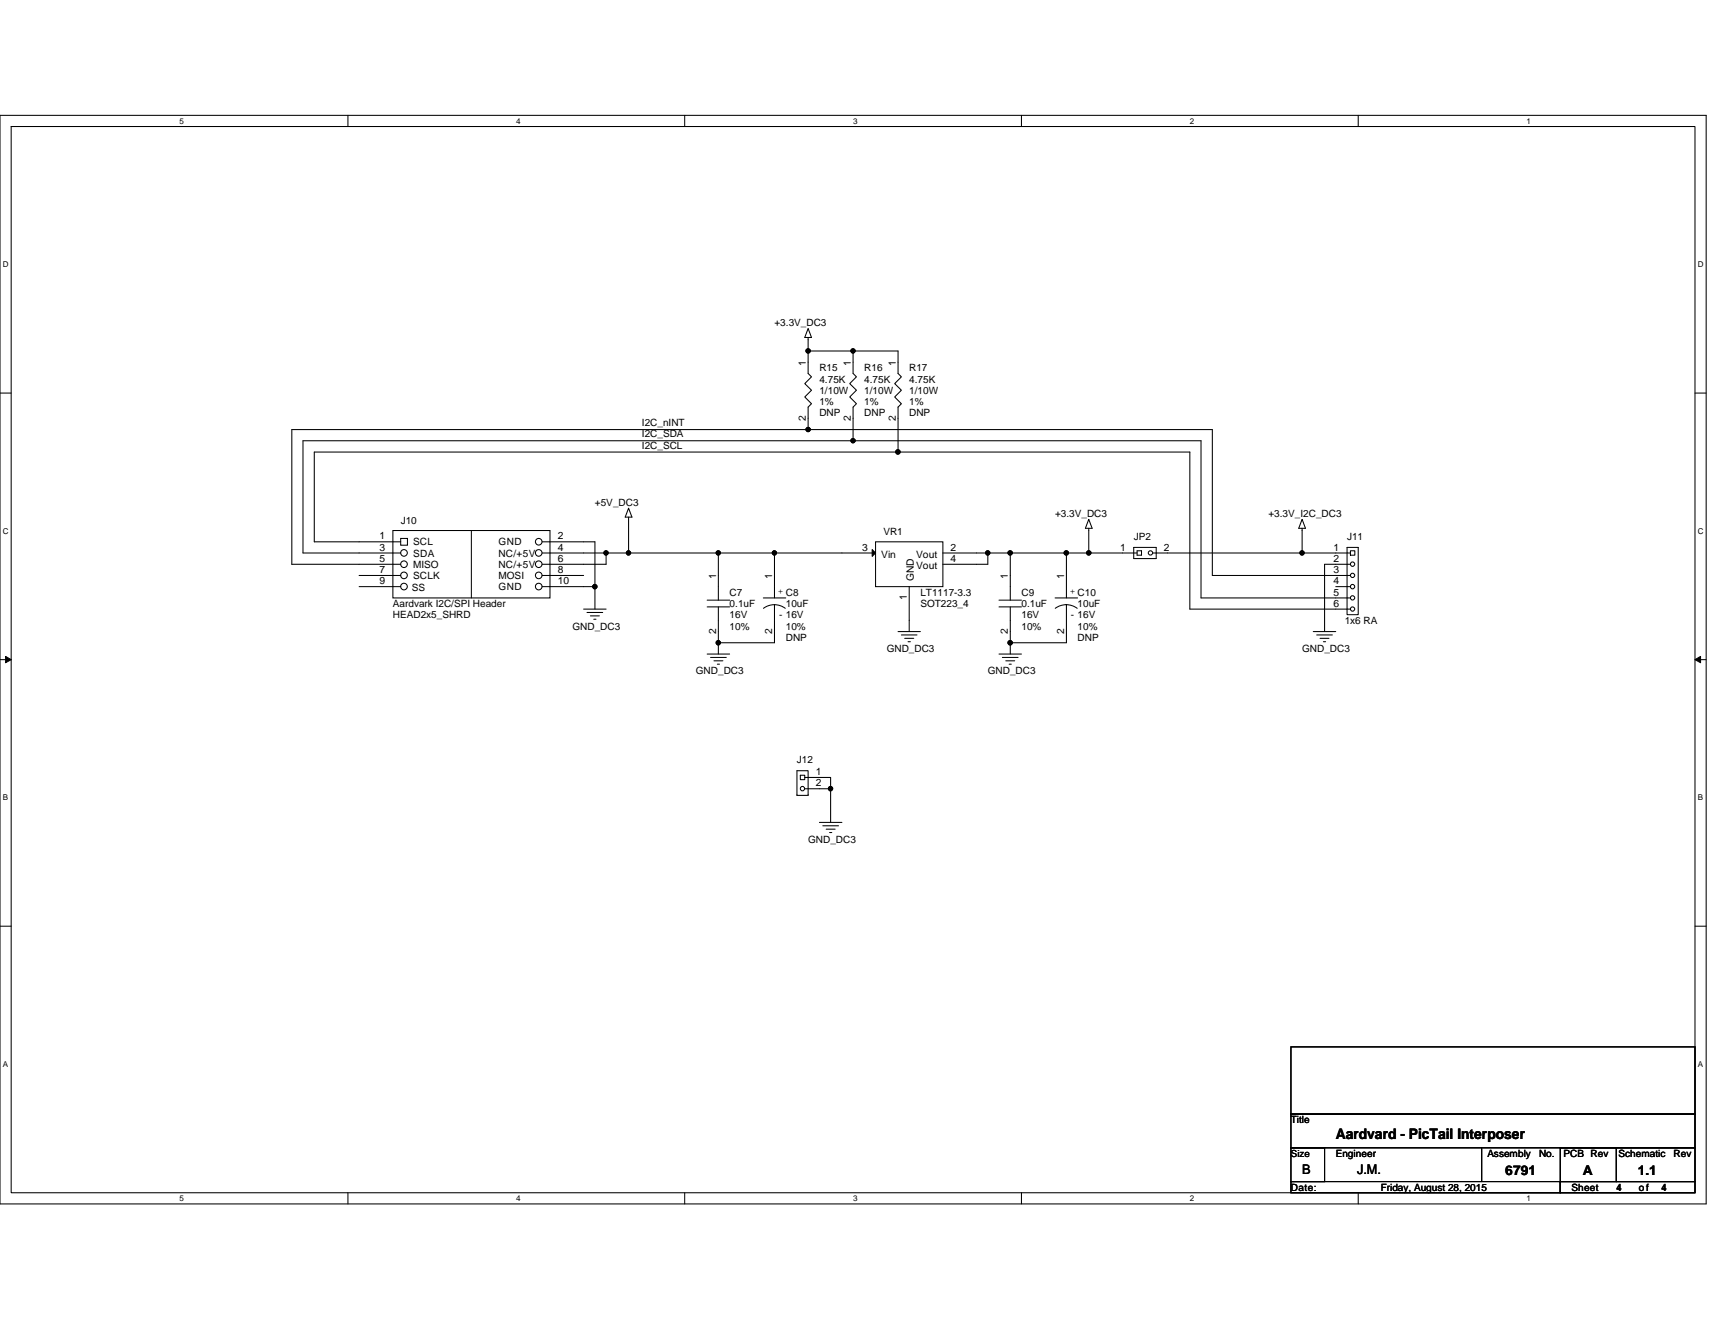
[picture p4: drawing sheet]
<svg xmlns="http://www.w3.org/2000/svg" width="279mm" height="216mm" viewBox="0 0 279 216" stroke-linecap="round" stroke-linejoin="round" font-family="sans-serif">
<path d="M0 18.8h278v177.4h-278zM1.8 20.6h274.3v173.8h-274.3z" fill="none" stroke="#000" stroke-width=".17"/>
<g fill="#fff">
<path d="M29.3 19h.7v1.4h-.7z"/>
<path d="M29.3 194.5h.7v1.5h-.7z"/>
</g>
<path d="M56.7 18.8v1.8M56.7 194.4v1.8" fill="none" stroke="#000" stroke-width=".17"/>
<g fill="#fff">
<path d="M84.1 19h.7v1.4h-.7z"/>
<path d="M84.1 194.5h.7v1.5h-.7z"/>
</g>
<path d="M111.5 18.8v1.8M111.5 194.4v1.8" fill="none" stroke="#000" stroke-width=".17"/>
<g fill="#fff">
<path d="M139 19h.7v1.4h-.7z"/>
<path d="M139 194.5h.7v1.5h-.7z"/>
</g>
<path d="M166.4 18.8v1.8M166.4 194.4v1.8" fill="none" stroke="#000" stroke-width=".17"/>
<g fill="#fff">
<path d="M193.8 19h.8v1.4h-.8z"/>
<path d="M193.8 194.5h.8v1.5h-.8z"/>
</g>
<path d="M221.3 18.8v1.8M221.3 194.4v1.8" fill="none" stroke="#000" stroke-width=".17"/>
<g fill="#fff">
<path d="M248.7 19h.7v1.4h-.7z"/>
<path d="M248.7 194.5h.7v1.5h-.7z"/>
<path d="M.5 42.3h.9v1.5h-.9z"/>
<path d="M276.6 42.3h1v1.5h-1z"/>
<path d="M.5 85.8h.9v1.4h-.9z"/>
<path d="M276.6 85.8h1v1.4h-1z"/>
</g>
<path d="M0 64.1h1.8M276.1 64.1h1.9" fill="none" stroke="#000" stroke-width=".17"/>
<g fill="#fff">
<path d="M.5 129.2h.8v1.5h-.8z"/>
<path d="M276.6 129.2h.9v1.5h-.9z"/>
</g>
<path d="M0 107.5h1.8M276.1 107.5h1.9" fill="none" stroke="#000" stroke-width=".17"/>
<path d="M.9 107l.9 .5-.9 .5zM276.1 107.5l1-.5v1z" fill="#000" stroke="#000" stroke-width=".16"/>
<g fill="#fff">
<path d="M.5 172.6h.8v1.5h-.8z"/>
<path d="M276.6 172.6h.9v1.5h-.9z"/>
</g>
<g fill="none" stroke="#000" stroke-width=".17">
<path d="M131.7 53.5l.5 1.5h-1.1zM131.7 57.2v3.7l.5 .5-1.1 1.1 1.1 1.1-1.1 1.1 1.1 1.1-.5 .5v3.7M131.7 55v2.2M131.7 57.2h7.3M139 57.2h7.3v3.7l.6 .5-1.1 1.1 1.1 1.1-1.1 1.1 1.1 1.1-.6 .5v7.4M139 57.2v3.7l.5 .5-1.1 1.1 1.1 1.1-1.1 1.1 1.1 1.1-.5 .5v5.5M131.7 70h65.8v23.8h22.5M131.7 70h-84.2v21.9h17.8M139 71.8h56.7v25.6h24.3M139 71.8h-89.6v18.3h15.9M146.3 73.7h-95.1v14.6h14.1M146.3 73.7h47.5v25.6h26.2"/>
<path d="M58.5 95.6h6.8M58.5 93.8h6.8M64 86.4h25.6v11h-25.6zM65.3 87.7h1.1v1.1h-1.1zM76.8 86.4v11M88.3 90.1h10.4M88.3 88.3h8.6v7.3M88.3 95.6h8.6M88.3 93.8h6.8M95.1 99.3h3.6M95.6 99.8h2.6M96.9 95.6v3.7"/>
<path d="M98.7 90.1v1.8h-10.4M98.7 90.1h3.7M102.4 90.1h14.6M102.4 82.8l.6 1.5h-1.1zM102.4 84.3v5.8M115.2 97.8h3.7M115.2 98.9h3.7M117 90.1v7.7M117 98.9v5.8M117 90.1h9.2M124.4 97.4h3.6M124.4 99.1a2.96 2.96 0 0 1 3.5 0"/>
<path d="M126.2 98.5v6.2h-9.2M126.2 90.1v7.3M142.6 90.1h-16.4M142.6 88.3h11v7.3h-11zM148.1 95.6v7.3M160.9 90.1h3.7M160.9 90.1h-7.3M160.9 90.1v1.8h-7.3M162.8 97.8h3.6M162.8 98.9h3.6M164.6 90.1v7.7M164.6 98.9v5.8"/>
<path d="M164.6 90.1h9.1M171.9 97.4h3.7M171.9 99.1l1-.5 .8-.1 1.1 .3 .7 .3M173.7 90.1h3.7M173.7 98.5v6.2h-9.1M173.7 90.1v7.3M177.4 84.6l.5 1.5h-1.1zM177.4 86.1v4M184.7 89.2h3.7v1.8h-3.7zM185.3 90.1h-7.9M185.3 89.7h.7v.8h-.7zM187.8 90.1h24.3"/>
<path d="M212.1 84.6l.6 1.5h-1.1zM212.1 86.1v4h7.9M217.6 95.6h2.4M219.5 89.2h1.8v11h-1.8zM220 89.7h.7v.8h-.7zM220 91.9h-4.2v11M96.2 100.4h1.4M96.7 100.9h.4M115.2 106.6h3.7M115.8 107.1h2.5M116.3 107.7h1.5M116.9 108.2h.3"/>
<path d="M117 104.7v1.9M146.3 102.9h3.6M146.9 103.5h2.5M147.4 104h1.5M147.9 104.6h.4M162.8 106.6h3.6M163.3 107.1h2.6M163.9 107.7h1.4M164.4 108.2h.4M164.6 104.7v1.9M214 102.9h3.6M214.5 103.5h2.6"/>
<path d="M215.1 104h1.4M215.6 104.6h.4M129.8 125.6h1.9v4h-1.9zM130.4 126.3h.7v.7h-.7zM131.1 128.5h.6M131.1 126.7h4.2v1.8M131.7 128.5h3.6M131.7 128.5h.1M133.5 134h3.7M134 134.6h2.6M134.6 135.1h1.5M135.1 135.7h.4"/>
<path d="M135.3 128.5v5.5M0 150.9h1.8M276.1 150.9h1.9M210.3 170.6h65.8v10.9h-65.8zM210.3 192.5h43.9v1.9h-43.9zM210.3 181.5h65.8v5.5h-65.8zM210.3 187h5.5v5.5h-5.5zM241.4 187v5.5M254.2 187h9.1v5.5h-9.1zM254.2 192.5h21.9v1.9h-21.9zM263.3 187h12.8v5.5h-12.8z"/>
<circle cx="65.8" cy="91.9" r=".54"/>
<circle cx="65.8" cy="95.6" r=".54"/>
<circle cx="65.8" cy="93.8" r=".54"/>
<circle cx="65.8" cy="90.1" r=".54"/>
<circle cx="87.8" cy="90.1" r=".54"/>
<circle cx="87.8" cy="88.3" r=".54"/>
<circle cx="87.8" cy="91.9" r=".54"/>
<circle cx="87.8" cy="95.6" r=".54"/>
<circle cx="87.8" cy="93.8" r=".54"/>
<circle cx="187.4" cy="90.1" r=".36"/>
<circle cx="220.3" cy="95.6" r=".36"/>
<circle cx="220.3" cy="91.9" r=".36"/>
<circle cx="220.4" cy="93.8" r=".35"/>
<circle cx="220.4" cy="97.4" r=".35"/>
<circle cx="220.4" cy="99.2" r=".35"/>
<circle cx="130.7" cy="128.5" r=".36"/>
</g>
<g fill="#000" stroke="#000" stroke-width=".17">
<path d="M142.1 89.6l.5 .5-.5 .6z"/>
<circle cx="131.7" cy="57.2" r=".36"/>
<circle cx="139" cy="57.2" r=".35"/>
<circle cx="131.7" cy="70" r=".36"/>
<circle cx="139" cy="71.8" r=".35"/>
<circle cx="146.3" cy="73.6" r=".36"/>
<circle cx="96.9" cy="95.6" r=".36"/>
<circle cx="98.7" cy="90.1" r=".35"/>
<circle cx="102.4" cy="90.1" r=".35"/>
<circle cx="117" cy="90.1" r=".35"/>
<circle cx="126.2" cy="90.1" r=".35"/>
<circle cx="160.9" cy="90.1" r=".35"/>
<circle cx="164.6" cy="90.1" r=".36"/>
<circle cx="173.7" cy="90.1" r=".36"/>
<circle cx="177.4" cy="90.1" r=".36"/>
<circle cx="212.1" cy="90.1" r=".35"/>
<circle cx="117" cy="104.7" r=".36"/>
<circle cx="164.6" cy="104.7" r=".36"/>
<circle cx="135.3" cy="128.5" r=".36"/>
</g>
<text font-size="2.4" x="217.6" y="185.6">Aardvard - PicTail Interposer</text>
<g font-size="2.2">
<text x="212.1" y="191.4">B</text>
<text x="221.1" y="191.4">J.M.</text>
<text x="245.2" y="191.4">6791</text>
<text x="257.9" y="191.4">A</text>
<text x="266.8" y="191.4">1.1</text>
</g>
<g font-size="1.7">
<text x="131.3" y="59.6" transform="rotate(-90 131.3 59.6)">1</text>
<text x="138.6" y="59.6" transform="rotate(-90 138.6 59.6)">1</text>
<text x="145.9" y="59.6" transform="rotate(-90 145.9 59.6)">1</text>
<text x="131.3" y="68.5" transform="rotate(-90 131.3 68.5)">2</text>
<text x="138.6" y="68.5" transform="rotate(-90 138.6 68.5)">2</text>
<text x="145.9" y="68.5" transform="rotate(-90 145.9 68.5)">2</text>
<text x="61.8" y="89.7">3</text>
<text x="61.8" y="87.9">1</text>
<text x="90.9" y="87.9">2</text>
<text x="90.9" y="89.7">4</text>
<text x="140.4" y="89.7">3</text>
<text x="154.9" y="89.7">2</text>
<text x="182.5" y="89.7">1</text>
<text x="189.6" y="89.7">2</text>
<text x="217.3" y="89.7">1</text>
<text x="61.8" y="95.2">9</text>
<text x="61.8" y="93.4">7</text>
<text x="61.8" y="91.6">5</text>
<text x="90.9" y="93.4">8</text>
<text x="90.9" y="91.6">6</text>
<text x="90.9" y="95.2">10</text>
<text x="116.6" y="94.3" transform="rotate(-90 116.6 94.3)">1</text>
<text x="125.8" y="94.3" transform="rotate(-90 125.8 94.3)">1</text>
<text x="143.6" y="90.8">Vin</text>
<text x="148.9" y="94.7" transform="rotate(-90 148.9 94.7)">GND</text>
<text x="149.2" y="90.8">Vout</text>
<text x="149.2" y="92.7">Vout</text>
<text x="154.9" y="91.6">4</text>
<text x="164.2" y="94.3" transform="rotate(-90 164.2 94.3)">1</text>
<text x="173.4" y="94.3" transform="rotate(-90 173.4 94.3)">1</text>
<text x="217.3" y="91.6">2</text>
<text x="217.3" y="93.4">3</text>
<text x="217.3" y="95.2">4</text>
<text x="147.7" y="97.8" transform="rotate(-90 147.7 97.8)">1</text>
<text x="217.3" y="97">5</text>
<text x="217.3" y="98.9">6</text>
<text x="116.6" y="103.3" transform="rotate(-90 116.6 103.3)">2</text>
<text x="125.8" y="103.3" transform="rotate(-90 125.8 103.3)">2</text>
<text x="164.2" y="103.3" transform="rotate(-90 164.2 103.3)">2</text>
<text x="173.4" y="103.3" transform="rotate(-90 173.4 103.3)">2</text>
<text x="132.9" y="128.1">2</text>
<text x="132.9" y="126.3">1</text>
</g>
<g font-size="1.6">
<text x="126.2" y="53.2">+3.3V_DC3</text>
<text x="133.5" y="60.5">R15</text>
<text x="133.5" y="62.3">4.75K</text>
<text x="133.5" y="64.2">1/10W</text>
<text x="133.5" y="66">1%</text>
<text x="140.8" y="60.5">R16</text>
<text x="140.8" y="62.3">4.75K</text>
<text x="140.8" y="64.2">1/10W</text>
<text x="140.8" y="66">1%</text>
<text x="148.1" y="60.5">R17</text>
<text x="148.1" y="62.3">4.75K</text>
<text x="148.1" y="64.2">1/10W</text>
<text x="148.1" y="66">1%</text>
<text x="104.6" y="71.2">I2C_SDA</text>
<text x="104.6" y="69.4">I2C_nINT</text>
<text x="133.5" y="67.8">DNP</text>
<text x="140.8" y="67.8">DNP</text>
<text x="148.1" y="67.8">DNP</text>
<text x="104.6" y="73.1">I2C_SCL</text>
<text x="96.9" y="82.4">+5V_DC3</text>
<text x="65.3" y="85.4">J10</text>
<text x="67.3" y="88.9">SCL</text>
<text x="81.2" y="88.9">GND</text>
<text x="143.9" y="87.2">VR1</text>
<text x="171.9" y="84.3">+3.3V_DC3</text>
<text x="184.7" y="87.9">JP2</text>
<text x="206.7" y="84.3">+3.3V_I2C_DC3</text>
<text x="219.5" y="87.9">J11</text>
<text x="67.3" y="90.7">SDA</text>
<text x="67.3" y="92.5">MISO</text>
<text x="67.3" y="94.3">SCLK</text>
<text x="81.2" y="92.5">NC/+5V</text>
<text x="81.2" y="94.3">MOSI</text>
<text x="81.2" y="90.7">NC/+5V</text>
<text x="64" y="98.9">Aardvark I2C/SPI Header</text>
<text x="64" y="100.7">HEAD2x5_SHRD</text>
<text x="67.1" y="96.4">SS</text>
<text x="81.2" y="96.2">GND</text>
<text x="118.9" y="97.1">C7</text>
<text x="118.9" y="98.9">0.1uF</text>
<text x="118.9" y="100.7">16V</text>
<text x="126.9" y="100.7">- 16V</text>
<text x="128" y="98.9">10uF</text>
<text x="149.9" y="97.1">LT1117-3.3</text>
<text x="149.9" y="98.9">SOT223_4</text>
<text x="166.4" y="97.1">C9</text>
<text x="166.4" y="98.9">0.1uF</text>
<text x="166.4" y="100.7">16V</text>
<text x="174.5" y="100.7">- 16V</text>
<text x="175.6" y="98.9">10uF</text>
<text x="219.1" y="101.6">1x6 RA</text>
<text x="93.3" y="102.6">GND_DC3</text>
<text x="118.9" y="102.6">10%</text>
<text x="128" y="102.6">10%</text>
<text x="128" y="104.4">DNP</text>
<text x="144.5" y="106.2">GND_DC3</text>
<text x="166.4" y="102.6">10%</text>
<text x="175.6" y="102.6">10%</text>
<text x="175.6" y="104.4">DNP</text>
<text x="212.1" y="106.2">GND_DC3</text>
<text x="113.4" y="109.9">GND_DC3</text>
<text x="160.9" y="109.9">GND_DC3</text>
<text x="129.8" y="124.3">J12</text>
<text x="131.7" y="137.3">GND_DC3</text>
<text x="210.3" y="183">Title</text>
<text x="210.3" y="188.4">Size</text>
<text x="217.6" y="188.5">Engineer</text>
<text x="242.3" y="188.5">Assembly</text>
<text x="250.7" y="188.5">No.</text>
<text x="254.7" y="188.5">PCB Rev</text>
<text x="263.7" y="188.5">Schematic</text>
<text x="272.6" y="188.5">Rev</text>
<text x="210.3" y="194">Date:</text>
<text x="224.9" y="194">Friday, August 28, 2015</text>
<text x="256" y="194">Sheet</text>
<text x="263.3" y="194">4</text>
<text x="267" y="194">of</text>
<text x="270.7" y="194">4</text>
</g>
<g font-size="1.5">
<text x="126.7" y="96.8">+ C8</text>
<text x="174.3" y="96.8">+ C10</text>
</g>
<g font-size="1.3">
<text x="29.3" y="20.2">5</text>
<text x="84.1" y="20.2">4</text>
<text x="139" y="20.2">3</text>
<text x="193.8" y="20.2">2</text>
<text x="248.7" y="20.2">1</text>
<text x=".5" y="43.5">D</text>
<text x="276.6" y="43.5">D</text>
<text x=".5" y="87">C</text>
<text x="276.6" y="87">C</text>
<text x=".5" y="130.4">B</text>
<text x="276.6" y="130.4">B</text>
<text x=".5" y="173.8">A</text>
<text x="276.6" y="173.8">A</text>
<text x="29.3" y="195.7">5</text>
<text x="84.1" y="195.7">4</text>
<text x="139" y="195.7">3</text>
<text x="193.8" y="195.7">2</text>
<text x="248.7" y="195.7">1</text>
</g>
</svg>
